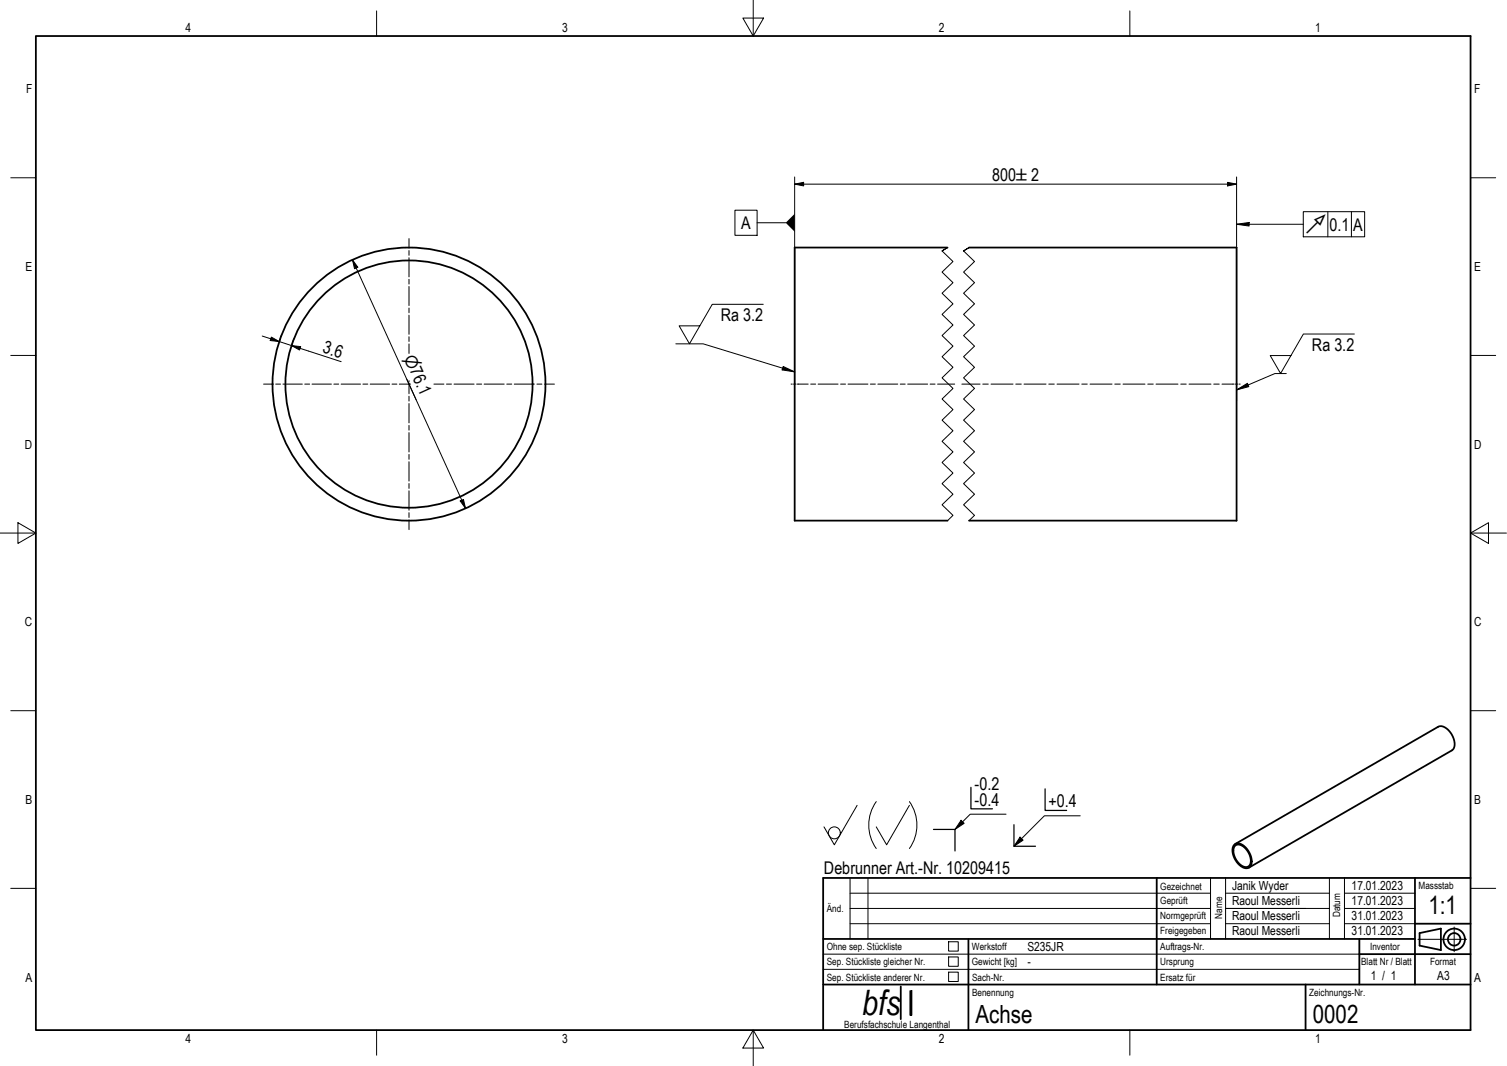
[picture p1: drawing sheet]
<svg xmlns="http://www.w3.org/2000/svg" width="420mm" height="297mm" viewBox="0 0 420 297" stroke-linecap="round" stroke-linejoin="round" font-family="sans-serif">
<!-- layer: Sichtbar -->
<g fill="none" stroke="#000" stroke-width=".5">
<path d="M264.2 69h-42.6v76.1h42.6M270.2 69h74.6v76.1h-74.6M344.1 235.4a2.38 2.38 0 0 1 3.4 1 4.5 4.5 0 0 1 1 5.1 2.38 2.38 0 0 1-3.4-.9 4.5 4.5 0 0 1-1-5.2zM344.3 235.7a2.37 2.37 0 0 1 3.3 1.1 3.7 3.7 0 0 1 .6 4.5 2.55 2.55 0 0 1-3.3-1.3l-.7-1.3a3 3 0 0 1 .1-3zM344.4 235.2l56.6-32.7a3.4 3.4 0 0 1 3.9 2.4l.4 1a2.65 2.65 0 0 1-.5 3.2l-56.6 32.7"/>
<circle cx="114" cy="107" r="34.5"/>
<circle cx="114" cy="107" r="38.1"/>
</g>
<!-- layer: Bruchlinie -->
<path d="M262.6 69.9l1.6-.9-1.6 .9 3.1 3-3.1 2.9 3.1 3-3.1 2.9 3.1 3-3.1 2.9 3.1 3-3.1 2.9 3.1 3-3.1 2.9 3.1 2.9-3.1 3 3.1 2.9-3.1 3 3.1 2.9-3.1 3 3.1 2.9-3.1 3 3.1 2.9-3.1 3 3.1 2.9-3.1 3 3.1 2.9-3.1 3 3.1 2.9-1.5 1.5M268.6 69.9l1.6-.9-1.6 .9 3.1 3-3.1 2.9 3.1 3-3.1 2.9 3.1 3-3.1 2.9 3.1 3-3.1 2.9 3.1 3-3.1 2.9 3.1 2.9-3.1 3 3.1 2.9-3.1 3 3.1 2.9-3.1 3 3.1 2.9-3.1 3 3.1 2.9-3.1 3 3.1 2.9-3.1 3 3.1 2.9-3.1 3 3.1 2.9-1.5 1.5" fill="none" stroke="#000" stroke-width=".28"/>
<!-- layer: Schraffur -->
<g fill="#000">
<path d="M268 228.6l.8 .8-2.5 1.7zM284.4 233.3l.8 .8-2.5 1.7z"/>
<path d="M253.7 276.1h.5v6.8h-.5z" fill-rule="evenodd"/>
</g>
<!-- layer: Text-2.5 -->
<g fill="none" stroke="#000" stroke-width=".28">
<path d="M105 3v7M207.1 5h5.8l-2.9 5zM210 0v10M315 3v7M3 49.5h7M410 49.5h7M3 99h7M410 99h7M0 148.5h10M5 145.6l5 2.9-5 2.9zM410 148.5l5-2.9v5.8zM410 148.5h10"/>
<path d="M3 198h7M410 198h7M3 247.5h7M237 244.6v17M374.8 257.4h19.7M374.8 253.1h19.7M374.8 248.9h19.7M410 247.5h7M229.5 270.1h40.5M229.5 265.9h40.5M264.5 270.9h2.7v2.6h-2.7zM264.5 262.4h2.7v2.6h-2.7z"/>
<path d="M264.5 266.7h2.7v2.6h-2.7zM322.5 270.1h56.5M105 287v7M210 287l2.9 5h-5.8zM210 287v10M315 287v7"/>
</g>
<!-- layer: Text-5 -->
<g fill="none" stroke="#000" stroke-width=".5">
<path d="M10 10h400v277h-400zM322.5 244.6v29.7M394.5 244.6v29.7M394.5 257.4h15.5M410 244.6h-180.5v42.4M229.5 261.6h165M229.5 274.3h180.5M270 261.6v25.4M364 274.3v12.7M379 265.9h31M395.8 260l5.9-1.2v5.9l-5.9-1.2z"/>
<circle cx="405.4" cy="261.7" r="2.99"/>
<circle cx="405.4" cy="261.7" r="1.74"/>
</g>
<!-- layer: Skizziergeometrie -->
<g fill="none" stroke="#000" stroke-width=".28">
<path d="M268 228.6l.8 .8-2.5 1.7zM280.5 226.9h-10l-4.2 4.2M284.4 233.3l.8 .8-2.5 1.7zM301.2 227.3h-10l-8.5 8.5M237 257.4h100.5M237 253.1h100.5M237 248.9h100.5M337.5 244.6v17M341.7 257.4h28.9M341.7 253.1h28.9M341.7 248.9h28.9M341.7 244.6v17"/>
<path d="M370.6 244.6v17M374.8 244.6v17M253.7 276.1h.5v6.8h-.5zM270 265.9h109M379 261.6v12.7"/>
</g>
<path d="M251.1 274.9v9.1M379 261.6v12.7" fill="none" stroke="#000" stroke-width=".5"/>
<!-- layer: Text-5 -->
<path d="M242 244.6v17M405.4 258.3v6.9M270 270.1h52.5M395.3 261.7h13.6" fill="none" stroke="#000" stroke-width=".28"/>
<g fill="none" stroke="#000" stroke-width=".28">
<path d="M221.6 51.3l2.5-.5v1zM221.6 51.3h123.2M221.6 49.3v57.6M342.3 50.8l2.5 .5-2.5 .5zM344.8 49.3v57.6M363.4 59h17.1v7h-17.1zM370.2 59v7M376.8 59v7M98.3 72.4l1.5 2.1-1 .4zM98.3 72.4l31.5 69.3M344.8 62.5l3.5-.5v1zM344.8 62.5h18.6"/>
<path d="M73.1 93.6l22 7.2M75.6 93.9l2.3 1.3-2.6-.3zM78.5 93.3l-.7 2M81.3 96.3l2.5 .3-.3 .9zM81.9 94.4l-.6 2M128.3 139.6l.9-.4 .6 2.5z"/>
</g>
<g fill="#000">
<path d="M221.6 51.3l2.5-.5v1z" fill-rule="evenodd"/>
<path d="M342.3 50.8l2.5 .5-2.5 .5z" fill-rule="evenodd"/>
<path d="M98.3 72.4l1.5 2.1-1 .4z" fill-rule="evenodd"/>
<path d="M344.8 62.5l3.5-.5v1z" fill-rule="evenodd"/>
<path d="M75.6 93.9l2.3 1.3-2.6-.3z" fill-rule="evenodd"/>
<path d="M81.3 96.3l2.5 .3-.3 .9z" fill-rule="evenodd"/>
<path d="M128.3 139.6l.9-.4 .6 2.5z" fill-rule="evenodd"/>
</g>
<!-- layer: Symbol -->
<g fill="none" stroke="#000" stroke-width=".28">
<path d="M204.9 58.6h6.2v7h-6.2zM211.1 62.1h8M188.4 95.8h7.6l25.6 7.8M212.8 84.8h-14.2l-6.4 11-2.9-5h5.8M377.6 93.1h-14.2l-6.4 11-2.9-5h5.8M218.4 102.1l3.2 1.5-3.5-.5zM344.8 108.7l3-1.9 .4 .9zM344.8 107.1v4.7M358.6 104.1h-3.2l-10.6 4.6M239 224.4l-6.4 11-2.9-5M244.3 223.4a11.3 11.3 0 0 0 0 13.1M253.5 223.4a11.3 11.3 0 0 1 0 13.1"/>
<path d="M253.5 224.4l-6.3 11-2.9-5"/>
<circle cx="232.6" cy="232.1" r="1.66"/>
</g>
<g fill="#000">
<path d="M219.1 62.1l2.5-2.5v5z" fill-rule="evenodd"/>
<path d="M218.4 102.1l3.2 1.5-3.5-.5z" fill-rule="evenodd"/>
<path d="M344.8 108.7l3-1.9 .4 .9z" fill-rule="evenodd"/>
</g>
<!-- layer: Skizziergeometrie -->
<path d="M270.7 219.4v6h6M291.4 219.8v6h6M260.3 231.1h6v6M282.7 229.8v6h6" fill="none" stroke="#000" stroke-width=".35"/>
<!-- layer: Mittelpunktmarkierung -->
<g fill="none" stroke="#000" stroke-width=".28">
<path d="M114 66.5v2.6M114 69.8v1.3M114 71.8v5.3M114 77.8v1.4M114 79.8v5.4M114 85.8v1.4M114 87.8v5.4M114 93.8v1.4M114 95.8v2.7M73.5 107h2.7M76.9 107h1.3M78.9 107h5.4"/>
<path d="M85 107h1.3M87 107h5.4M93.1 107h1.3M95.1 107h5.4M101.2 107h1.3M103.2 107h5.4M109.3 107h1.3M111.3 107h2.9M114 106.1v.3M114 106.7v3M114 110.4v1.4M114 112.4v5.4"/>
<path d="M114 118.5v1.4M114.3 107h.2M121 107h2.8M124.5 107h1.4M126.6 107h5.6M132.9 107h1.4M135 107h5.6M141.3 107h1.4M143.4 107h5.6M149.7 107h1.4M151.8 107h2.8M114 120.5v5.5"/>
<path d="M114 126.6v1.4M114 128.7v5.4M114 134.7v1.4M114 136.8v5.4M114 142.9v1.3M114 144.9v2.7"/>
</g>
<!-- layer: Mittellinie -->
<g fill="none" stroke="#000" stroke-width=".28">
<path d="M220.6 107h.3M221.2 107h.7M222.2 107h3.1M226 107h1.4M228.1 107h5.6M234.3 107h1.4M236.4 107h5.6M242.7 107h1.4M244.8 107h5.5M251 107h1.4M253.1 107h5.5M259.3 107h1.4"/>
<path d="M261.4 107h4.8M268.2 107h5M274 107h1.5M276.3 107h6.1M283.2 107h1.5M285.5 107h6.1M292.4 107h1.5M294.7 107h6.1M301.6 107h1.5M303.9 107h6.1M310.8 107h1.5M313.1 107h6.1"/>
<path d="M320 107h1.5M322.3 107h6.1M329.2 107h1.5M331.5 107h6.1M338.4 107h1.5M340.7 107h3.4M344.4 107h.7M345.4 107h.4"/>
</g>
<text font-size="9.8" x="240.4" y="282.8">bfs</text>
<g font-size="7">
<text x="398.3" y="254.6">1:1</text>
<text x="272" y="285">Achse</text>
<text x="366" y="285">0002</text>
</g>
<g font-size="4.9">
<text x="276.6" y="50.4">800±2</text>
<text x="206.6" y="63.8">A</text>
<text x="370.7" y="64.2">0.1</text>
<text x="377.3" y="64.2">A</text>
<text x="201" y="89.5">Ra 3.2</text>
<text x="89.7" y="98.1" transform="rotate(18 89.7 98.1)">3.6</text>
<text x="365.8" y="97.8">Ra 3.2</text>
<text x="271.7" y="220.2">-0.2</text>
<text x="271.7" y="224.5">-0.4</text>
<text x="292.3" y="224.7">+0.4</text>
<text x="229.7" y="243.5">Debrunner Art.-Nr. 10209415</text>
</g>
<g font-size="4.6">
<text x="363.9" y="65">↗</text>
<text x="112.5" y="99.6" transform="rotate(66 112.5 99.6)">⌀76.1</text>
</g>
<g font-size="3.5">
<text x="51.7" y="9">4</text>
<text x="156.7" y="9">3</text>
<text x="261.7" y="9">2</text>
<text x="366.7" y="9">1</text>
<text x="7.2" y="26">F</text>
<text x="411" y="26">F</text>
<text x="7.1" y="75.5">E</text>
<text x="411" y="75.5">E</text>
<text x="6.9" y="125">D</text>
<text x="411" y="125">D</text>
<text x="6.9" y="174.6">C</text>
<text x="411" y="174.6">C</text>
<text x="7.1" y="224">B</text>
<text x="411" y="224">B</text>
<text x="343.5" y="247.9">Janik Wyder</text>
<text x="376.8" y="247.9">17.01.2023</text>
<text x="343.5" y="252.1">Raoul Messerli</text>
<text x="343.5" y="256.4">Raoul Messerli</text>
<text x="376.8" y="252.1">17.01.2023</text>
<text x="376.8" y="256.4">31.01.2023</text>
<text x="343.5" y="260.6">Raoul Messerli</text>
<text x="376.8" y="260.6">31.01.2023</text>
<text x="286.4" y="264.9">S235JR</text>
<text x="286.5" y="269.1">-</text>
<text x="7.1" y="273.5">A</text>
<text x="382.2" y="273.1">1 / 1</text>
<text x="400.7" y="273.2">A3</text>
<text x="411" y="273.5">A</text>
<text x="51.7" y="290.5">4</text>
<text x="156.7" y="290.5">3</text>
<text x="261.7" y="290.5">2</text>
<text x="366.7" y="290.5">1</text>
</g>
<g font-size="2.8">
<text x="323.5" y="247.9">Gezeichnet</text>
<text x="323.5" y="251.9">Geprüft</text>
<text x="395.5" y="247.7">Massstab</text>
<text x="230.5" y="254.1">Änd.</text>
<text x="323.5" y="256.1">Normgeprüft</text>
<text x="340.8" y="256" transform="rotate(-90 340.8 256)">Name</text>
<text x="373.6" y="255.6" transform="rotate(-90 373.6 255.6)">Datum</text>
<text x="323.5" y="260.3">Freigegeben</text>
<text x="230.5" y="269">Sep. Stückliste gleicher Nr.</text>
<text x="230.5" y="264.8">Ohne sep. Stückliste</text>
<text x="271" y="268.9">Gewicht [kg]</text>
<text x="271" y="264.7">Werkstoff</text>
<text x="323.5" y="268.8">Ursprung</text>
<text x="323.5" y="264.6">Auftrags-Nr.</text>
<text x="379.5" y="269">Blatt Nr / Blatt</text>
<text x="382" y="264.7">Inventor</text>
<text x="398.7" y="269">Format</text>
<text x="230.5" y="273.2">Sep. Stückliste anderer Nr.</text>
<text x="271" y="273.3">Sach-Nr.</text>
<text x="323.5" y="273.3">Ersatz für</text>
<text x="271" y="277.4">Benennung</text>
<text x="365" y="277.4">Zeichnungs-Nr.</text>
<text x="235.4" y="286.4">Berufsfachschule Langenthal</text>
</g>
</svg>
